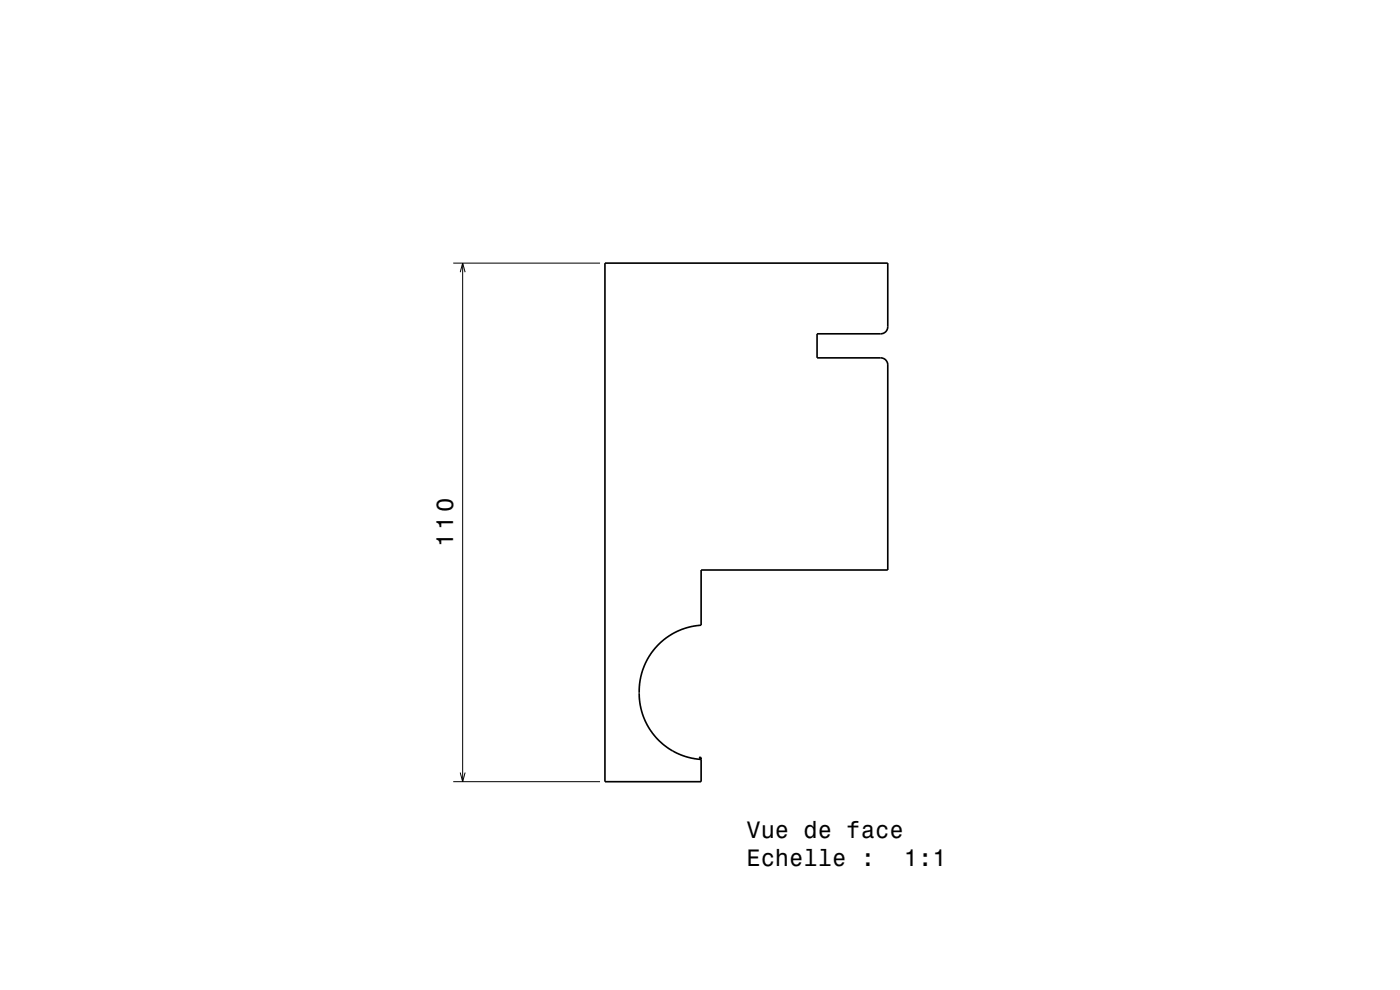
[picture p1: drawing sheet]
<svg xmlns="http://www.w3.org/2000/svg" width="297mm" height="210mm" viewBox="0 0 297 210" stroke-linecap="round" stroke-linejoin="round" font-family="sans-serif">
<path d="M96.1 55.8h31.2M97.6 57.7l.5-1.9 .6 1.9M98.1 55.8v110M96.1 165.8h31.2M97.6 163.9l.5 1.9 .6-1.9" fill="none" stroke="#000" stroke-width=".21"/>
<path d="M128.3 55.8h60v13.5a1.5 1.5 0 0 1-1.5 1.5h-13.5v5.1h13.5a1.5 1.5 0 0 1 1.5 1.5v43.5h-39.6v11.7l-2.4 .4-2.6 .9-2.4 1.4-1.8 1.7-1.6 1.9-1.3 2.4-.7 2.4-.3 2.7 .2 2.9 .7 2.7 1.2 2.4 1.6 2.2 2.3 2 2.4 1.4 1.7 .6 1.7 .3 1.3 .2-.4-.5 .4 .1v5.1h-20.4z" fill="none" stroke="#000" stroke-width=".35"/>
<g font-size="5">
<text x="96.1" y="116.1" transform="rotate(-90 96.1 116.1)">110</text>
<text x="158.3" y="177.7">Vue de face</text>
<text x="158.3" y="183.7">Echelle :</text>
<text x="191.7" y="183.7">1:1</text>
</g>
</svg>
